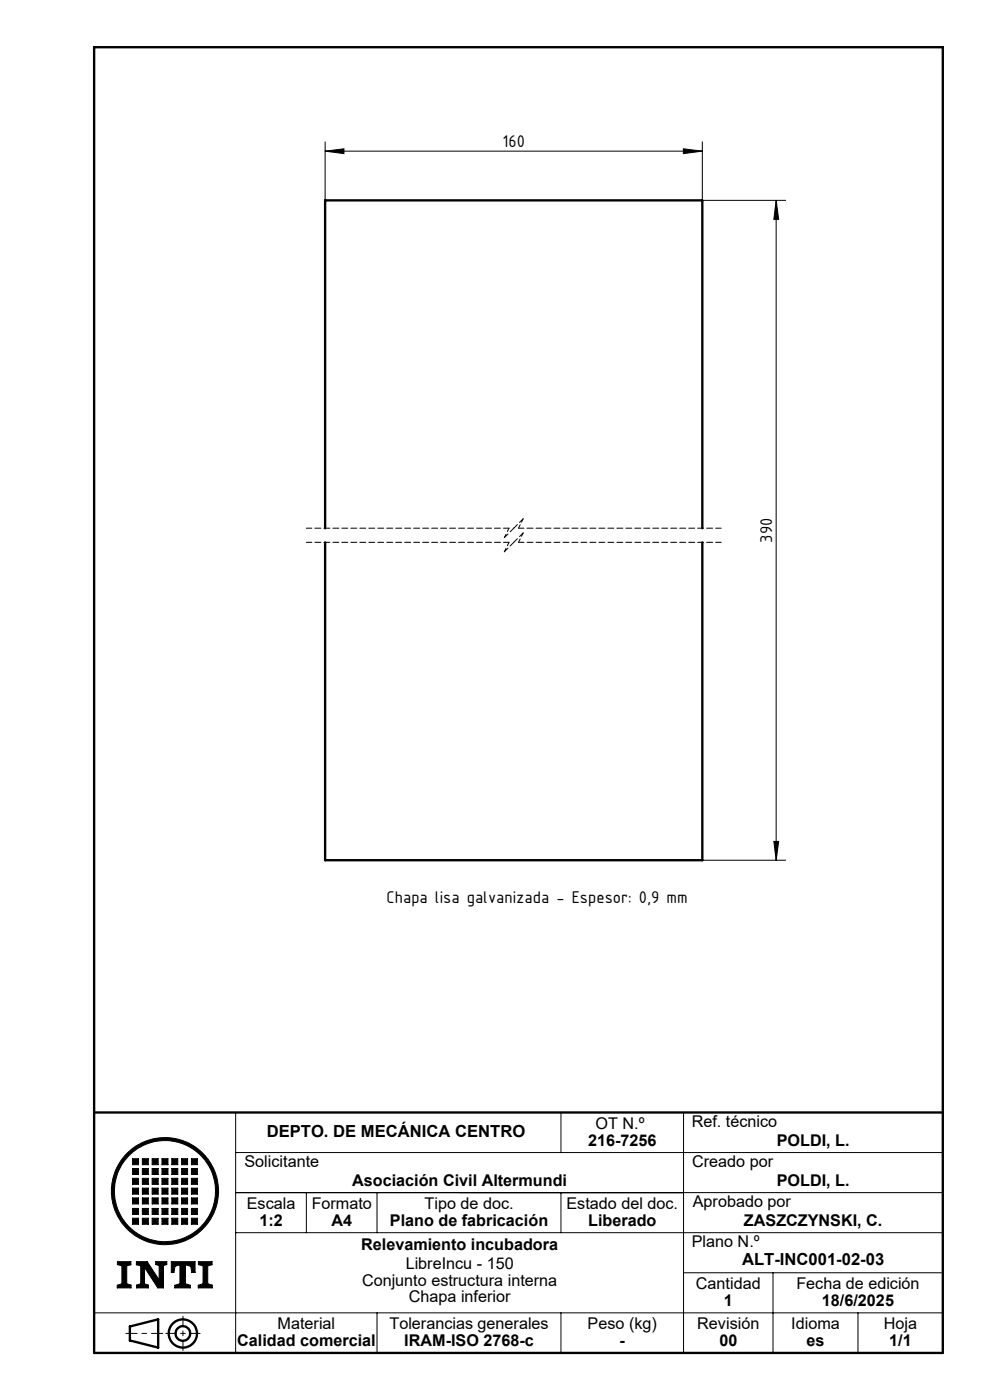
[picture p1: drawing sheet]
<svg xmlns="http://www.w3.org/2000/svg" width="210mm" height="297mm" viewBox="0 0 210 297" stroke-linecap="round" stroke-linejoin="round" font-family="sans-serif">
<g fill="none" stroke="#000" stroke-width=".21">
<path d="M69 32.1l4-.5v1zM69 30.1v12.4M69 32.1h80M145 31.6l4 .5-4 .5zM149 30.1v12.4h17.7M164.6 42.5v140M164.6 42.5l.6 4h-1.1zM164.1 178.5h1.1l-.6 4zM149 182.5h17.7M20 236v51M50 236v51M119 236v8.5"/>
<path d="M149.2 236h-4.2v51M28.1 245.8h1.3v1.3h-1.3zM28.1 247.9h1.3v1.3h-1.3zM28.1 250h1.3v1.2h-1.3zM28.1 252.1h1.3v1.2h-1.3zM28.1 254.1h1.3v1.3h-1.3zM28.1 256.4h1.3v1.2h-1.3zM28.1 258.4h1.3v1.3h-1.3zM30.2 245.8h1.3v1.3h-1.3zM30.2 247.9h1.3v1.3h-1.3zM30.2 250h1.3v1.2h-1.3zM30.2 252.1h1.3v1.2h-1.3z"/>
<path d="M30.2 254.1h1.3v1.3h-1.3zM30.2 256.4h1.3v1.2h-1.3zM30.2 258.4h1.3v1.3h-1.3zM32.3 245.8h1.2v1.3h-1.2zM32.3 247.9h1.2v1.3h-1.2zM32.3 250h1.2v1.2h-1.2zM32.3 252.1h1.2v1.2h-1.2zM32.3 254.1h1.2v1.3h-1.2zM32.3 256.4h1.2v1.2h-1.2zM32.3 258.4h1.2v1.3h-1.2zM34.4 245.8h1.2v1.3h-1.2zM34.4 247.9h1.2v1.3h-1.2z"/>
<path d="M34.4 250h1.2v1.2h-1.2zM34.4 252.1h1.2v1.2h-1.2zM34.4 254.1h1.2v1.3h-1.2zM34.4 256.4h1.2v1.2h-1.2zM34.4 258.4h1.2v1.3h-1.2zM36.4 245.8h1.3v1.3h-1.3zM36.4 247.9h1.3v1.3h-1.3zM36.4 250h1.3v1.2h-1.3zM36.4 252.1h1.3v1.2h-1.3zM36.4 254.1h1.3v1.3h-1.3zM36.4 256.4h1.3v1.2h-1.3zM36.4 258.4h1.3v1.3h-1.3z"/>
<path d="M38.5 245.8h1.3v1.3h-1.3zM38.5 247.9h1.3v1.3h-1.3zM38.5 250h1.3v1.2h-1.3zM38.5 252.1h1.3v1.2h-1.3zM38.5 254.1h1.3v1.3h-1.3zM38.5 256.4h1.3v1.2h-1.3zM38.5 258.4h1.3v1.3h-1.3zM40.6 245.8h1.3v1.3h-1.3zM40.6 247.9h1.3v1.3h-1.3zM40.6 250h1.3v1.2h-1.3zM40.6 252.1h1.3v1.2h-1.3zM40.6 254.1h1.3v1.3h-1.3z"/>
<path d="M40.6 256.4h1.3v1.2h-1.3zM40.6 258.4h1.3v1.3h-1.3zM50 253h150M50 244.5h150M65 253v8.5M80 253v8.5M119 253v8.5M20 278.5h180M24.9 267.6h2.9v.7l-.9 .2v3.8l.9 .3v.6h-2.9v-.5l1-.4v-3.8l-1-.2zM28.9 267.6h2.3l2.6 3.9v-3l-.8-.3v-.6h2.4v.6l-.7 .3v4.7h-1.2l-2.8-4.3v3.4l.8 .3v.6h-2.5v-.6l.8-.3v-3.8l-.9-.2zM36.3 267.6h5.1v2.3h-.7l-.2-1.3-1.2-.3v4l1.1 .4v.5h-3.3v-.5l1.1-.4v-4l-1.1 .3-.2 1.3h-.6zM42.1 267.6h2.9v.7l-.9 .2v3.8l.9 .3v.6h-2.9v-.5l1-.4v-3.8l-1-.2z"/>
<path d="M50 261.5h150M80 278.5v8.5M119 278.5v8.5M145 270h55M164 270v17M182 278.5v8.5"/>
<circle cx="35" cy="252.7" r="11.4"/>
<circle cx="35" cy="252.7" r="10.7"/>
</g>
<g fill="none" stroke="#000" stroke-width=".5">
<path d="M20 10h180v277h-180zM69 112.1v-69.6h80v69.6M69 115.1v67.4h80v-67.4M20 236h180M27.6 281.4l5.9-1.5v6l-5.9-1.5z"/>
<circle cx="38.8" cy="282.9" r="3"/>
<circle cx="38.8" cy="282.9" r="1.55"/>
</g>
<path d="M26.7 282.9h7.8" fill="none" stroke="#000" stroke-width=".21" stroke-dasharray="6.1 1 1 1" stroke-dashoffset="3.7"/>
<path d="M38.8 279.2v7.3M35.2 282.9h7.2" fill="none" stroke="#000" stroke-width=".21" stroke-dasharray="6.1 1 1 1" stroke-dashoffset="4"/>
<g fill="#000">
<path d="M24.9 267.6v.7l1 .2v3.8l-1 .4v.5h2.9v-.6l-.9-.3v-3.8l.9-.2v-.7zM36.3 267.6v2.3h.6l.2-1.3 1.1-.3v4l-1.1 .4v.5h3.3v-.5l-1.1-.4v-4l1.2 .3 .2 1.3h.7v-2.3zM42.1 267.6v.7l1 .2v3.8l-1 .4v.5h2.9v-.6l-.9-.3v-3.8l.9-.2v-.7zM28.1 258.4v1.3h1.3v-1.3zM30.2 258.4v1.3h1.3v-1.3zM32.3 258.4v1.3h1.2v-1.3zM34.4 258.4v1.3h1.2v-1.3zM36.4 258.4v1.3h1.3v-1.3zM38.5 258.4v1.3h1.3v-1.3zM40.6 258.4v1.3h1.3v-1.3zM40.6 256.4v1.2h1.3v-1.2zM40.6 254.1v1.3h1.3v-1.3zM38.5 254.1v1.3h1.3v-1.3zM38.5 256.4v1.2h1.3v-1.2zM36.4 256.4v1.2h1.3v-1.2zM36.4 254.1v1.3h1.3v-1.3zM34.4 254.1v1.3h1.2v-1.3zM34.4 256.4v1.2h1.2v-1.2zM32.3 256.4v1.2h1.2v-1.2zM32.3 254.1v1.3h1.2v-1.3zM30.2 254.1v1.3h1.3v-1.3zM30.2 256.4v1.2h1.3v-1.2zM28.1 256.4v1.2h1.3v-1.2zM28.1 254.1v1.3h1.3v-1.3zM28.1 252.1v1.2h1.3v-1.2zM30.2 252.1v1.2h1.3v-1.2zM32.3 252.1v1.2h1.2v-1.2zM34.4 252.1v1.2h1.2v-1.2zM36.4 252.1v1.2h1.3v-1.2zM38.5 252.1v1.2h1.3v-1.2zM40.6 252.1v1.2h1.3v-1.2zM40.6 250v1.2h1.3v-1.2zM38.5 250v1.2h1.3v-1.2zM36.4 250v1.2h1.3v-1.2zM34.4 250v1.2h1.2v-1.2zM32.3 250v1.2h1.2v-1.2zM30.2 250v1.2h1.3v-1.2zM28.1 250v1.2h1.3v-1.2zM28.1 247.9v1.3h1.3v-1.3zM30.2 247.9v1.3h1.3v-1.3zM32.3 247.9v1.3h1.2v-1.3zM34.4 247.9v1.3h1.2v-1.3zM36.4 247.9v1.3h1.3v-1.3zM38.5 247.9v1.3h1.3v-1.3zM40.6 247.9v1.3h1.3v-1.3zM40.6 245.8v1.3h1.3v-1.3zM38.5 245.8v1.3h1.3v-1.3zM36.4 245.8v1.3h1.3v-1.3zM34.4 245.8v1.3h1.2v-1.3zM32.3 245.8v1.3h1.2v-1.3zM30.2 245.8v1.3h1.3v-1.3zM28.1 245.8v1.3h1.3v-1.3zM24.3 252.7a10.7 10.7 0 0 1 21.4 0 10.7 10.7 0 0 1-21.4 0zM23.6 252.7a11.4 11.4 0 0 0 22.8 0 11.4 11.4 0 0 0-22.8 0z" fill-rule="evenodd"/>
<path d="M28.9 267.6h2.3l2.6 3.9v-3l-.8-.3v-.6h2.4v.6l-.7 .3v4.7h-1.2l-2.8-4.3v3.4l.8 .3v.6h-2.5v-.6l.8-.3v-3.8l-.9-.2z" fill-rule="evenodd"/>
</g>
<path d="M108 115.1h-43M108 112.1h-43M153 115.1h-43M153 112.1h-43" fill="none" stroke="#000" stroke-width=".21" stroke-dasharray="1.3 .6" stroke-dashoffset=".1"/>
<path d="M107 117.1l1-2M107 114.1l1-2M110 115.1l1-2M110 112.1l1-2" fill="none" stroke="#000" stroke-width=".21" stroke-dasharray="1.3 .6" stroke-dashoffset=".5"/>
<path d="M109 115.1l-2 2M109 112.1l-2 2M111 113.1l-2 2M111 110.1l-2 2" fill="none" stroke="#000" stroke-width=".21" stroke-dasharray="1.3 .6" stroke-dashoffset=".2"/>
<g fill="#000">
<path d="M145 31.6l4 .5-4 .5zM69 32.1l4-.5v1z"/>
<path d="M164.1 178.5h1.1l-.6 4zM164.6 42.5l.6 4h-1.1z"/>
</g>
<g font-size="3.9">
<text x="106.6" y="31.2">160</text>
<text x="163.8" y="115.1" transform="rotate(-90 163.8 115.1)">390</text>
<text x="82" y="191.5">Chapa lisa galvanizada - Espesor: 0,9 mm</text>
</g>
<g font-size="3.5">
<text x="56.6" y="241.2">DEPTO. DE MECÁNICA CENTRO</text>
<text x="157.4" y="268.5">ALT-INC001-02-03</text>
</g>
<g font-size="3.4">
<text x="126.3" y="239.5">OT N.º</text>
<text x="146.7" y="239.1">Ref. técnico</text>
<text x="124.8" y="243">216-7256</text>
<text x="164.8" y="243">POLDI, L.</text>
<text x="51.9" y="247.5">Solicitante</text>
<text x="74.7" y="251.6">Asociación Civil Altermundi</text>
<text x="146.8" y="247.5">Creado por</text>
<text x="164.8" y="251.6">POLDI, L.</text>
<text x="52.4" y="256.5">Escala</text>
<text x="66.1" y="256.5">Formato</text>
<text x="90" y="256.5">Tipo de doc.</text>
<text x="120.2" y="256.5">Estado del doc.</text>
<text x="147" y="256">Aprobado por</text>
<text x="55" y="260">1:2</text>
<text x="70.3" y="260">A4</text>
<text x="82.7" y="260">Plano de fabricación</text>
<text x="124.8" y="260">Liberado</text>
<text x="157.8" y="260">ZASZCZYNSKI, C.</text>
<text x="76.6" y="265.1">Relevamiento incubadora</text>
<text x="86.1" y="269.3">LibreIncu - 150</text>
<text x="146.7" y="264.5">Plano N.º</text>
<text x="76.8" y="272.8">Conjunto estructura interna</text>
<text x="147.6" y="273.5">Cantidad</text>
<text x="168.9" y="273.5">Fecha de edición</text>
<text x="58.9" y="282">Material</text>
<text x="82.6" y="282">Tolerancias generales</text>
<text x="86.7" y="276.3">Chapa inferior</text>
<text x="124.6" y="282">Peso (kg)</text>
<text x="147.9" y="282">Revisión</text>
<text x="153.5" y="277">1</text>
<text x="167.8" y="282">Idioma</text>
<text x="174.4" y="277">18/6/2025</text>
<text x="187.5" y="282">Hoja</text>
<text x="50.3" y="285.5">Calidad comercial</text>
<text x="85.8" y="285.5">IRAM-ISO 2768-c</text>
<text x="131.4" y="285.5">-</text>
<text x="152.6" y="285.5">00</text>
<text x="171.1" y="285.5">es</text>
<text x="188.6" y="285.5">1/1</text>
</g>
</svg>
